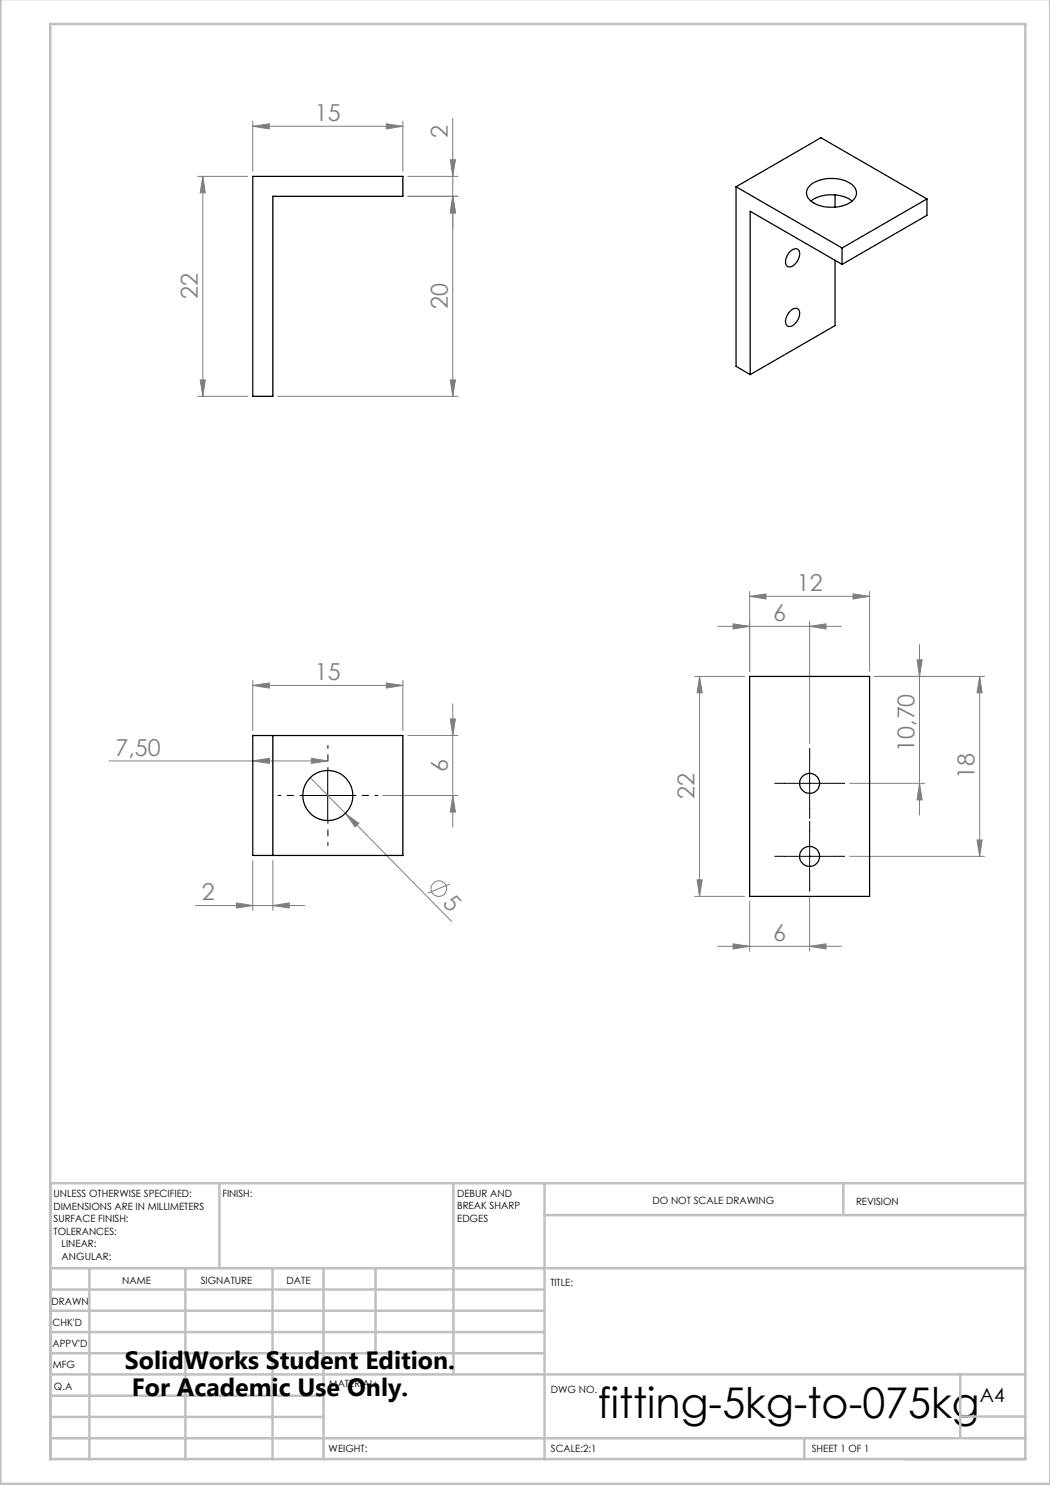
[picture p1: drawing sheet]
<svg xmlns="http://www.w3.org/2000/svg" width="210mm" height="297mm" viewBox="0 0 210 297" stroke-linecap="round" stroke-linejoin="round" font-family="sans-serif">
<g fill="none" stroke="#808080" stroke-width=".2">
<path d="M39.5 35.3h10.1M40.6 35.3l.5 3.3h-1.1zM40.6 35.3v44M50.6 25.3l3.3-.5v1zM50.6 24.3v10M50.6 25.3h30M77.3 24.8l3.3 .5-3.3 .5zM80.6 24.3v10M81.6 39.3h10M81.6 35.3h10M90.1 32h1l-.5 3.3zM90.6 23.7v55.6"/>
<path d="M90.6 39.3l.5 3.3h-1zM39.5 79.3h10.1M40 76h1.1l-.5 3.3zM55.6 79.3h36M90.1 76h1l-.5 3.3zM149.9 119.3l3.3-.5v1zM149.9 118.3v16M149.9 119.3h24M170.6 118.8l3.3 .5-3.3 .5zM173.9 118.3v16M50.6 137.1l3.3-.5v1zM50.6 136.1v10"/>
<path d="M50.6 137.1h30M77.3 136.6l3.3 .5-3.3 .5zM80.6 136.1v10M138.9 135.3h10M139.9 135.3l.5 3.3h-1zM139.9 135.3v44M143.6 125.3h24.7M146.6 124.8l3.3 .5-3.3 .5zM161.9 125.3l3.3-.5v1zM161.9 124.3v24.4M174.9 135.3h22M183.4 132h1l-.5 3.3z"/>
<path d="M183.9 128.9v34.1M195.9 135.3v36M195.9 135.3l.5 3.3h-1zM21.8 152.2h43.7M50.6 152.2l3.3-.5v1zM62.1 155.5l7 7.2M62.3 151.7l3.2 .5-3.2 .5zM76.6 159.1h15M81.6 147.1h10M90.1 143.8h1l-.5 3.3zM90.6 140.8v24.6M90.6 159.1l.5 3.3h-1z"/>
<path d="M169.9 156.7h15M183.9 156.7l.5 3.3h-1zM50.6 172.1v10M54.6 172.1v10M69.1 162.7l2.7 2-.8 .7zM69.1 162.7l21.2 21.6M90 176.8l-4.5 1.8M138.9 179.3h10M139.4 176h1l-.5 3.3zM161.9 179.3v11M169.9 171.3h27M195.4 168h1l-.5 3.3z"/>
<path d="M39.1 181.1h21.8M47.3 180.6l3.3 .5-3.3 .5zM54.6 181.1l3.3-.5v1zM143.6 189.3h24.7M146.6 188.8l3.3 .5-3.3 .5zM149.9 180.3v10M161.9 189.3l3.3-.5v1z"/>
<circle cx="87.8" cy="177.7" r="1.57"/>
</g>
<path d="M156.9 156.7h-2M161.9 151.7v-2M166.9 156.7h2M156.9 171.3h-2M161.9 161.7v2M161.9 166.3v-2M161.9 176.3v2M166.9 171.3h2" fill="none" stroke="#000" stroke-width=".2" stroke-dasharray="15.2 1.3 1.3 1.3"/>
<path d="M60.6 159.1h-5M65.6 154.1v-5M70.6 159.1h5M65.6 164.1v5" fill="none" stroke="#000" stroke-width=".2" stroke-dasharray="15.2 1.3 1.3 1.3" stroke-dashoffset="14.6"/>
<path d="M60.6 159.1h10M65.5 154.1v10M156.9 156.7h10M161.9 151.7v10M156.9 171.3h10M161.9 166.3v10" fill="none" stroke="#000" stroke-width=".2"/>
<g fill="none" stroke="#c0c0c0" stroke-width=".5">
<path d="M.1 -.1v296.9h209.9v-296.9M10.1 4.8h195v287h-195zM43.9 236.6v17M90.7 236.6v38.3M108.9 236.6v55.3M168.7 236.6v6.3M205.1 236.6h-195v55.3M10.1 253.6h195M10.1 257.9h98.8M17.9 253.6v38.3M37.1 253.6v38.3M54.5 253.6v38.3"/>
<path d="M64.7 253.6v38.3M75.1 253.6v17M108.9 243h96.2M10.1 270.6h98.8M10.1 266.4h98.8M10.1 262.1h98.8M10.1 279.1h54.6M10.1 274.9h195M192.1 274.8v12.7M10.1 287.7h195M10.1 283.4h54.6M160.9 287.5v4.3"/>
<path d="M192.1 283.3h13"/>
</g>
<g fill="#808080">
<path d="M69.1 162.7l2.7 2-.8 .7z"/>
<path d="M54.6 181.1l3.3-.5v1zM47.3 180.6l3.3 .5-3.3 .5zM62.3 151.7l3.2 .5-3.2 .5zM50.6 152.2l3.3-.5v1zM161.9 125.3l3.3-.5v1zM146.6 124.8l3.3 .5-3.3 .5zM161.9 189.3l3.3-.5v1zM146.6 188.8l3.3 .5-3.3 .5z"/>
<path d="M50.6 25.3l3.3-.5v1zM77.3 24.8l3.3 .5-3.3 .5zM149.9 119.3l3.3-.5v1zM170.6 118.8l3.3 .5-3.3 .5z"/>
<path d="M90.6 159.1l.5 3.3h-1zM90.1 143.8h1l-.5 3.3z"/>
<path d="M90.1 76h1l-.5 3.3zM90.6 39.3l.5 3.3h-1zM183.9 156.7l.5 3.3h-1zM183.4 132h1l-.5 3.3zM195.4 168h1l-.5 3.3zM195.9 135.3l.5 3.3h-1z"/>
<path d="M40.6 35.3l.5 3.3h-1.1zM40 76h1.1l-.5 3.3zM90.1 32h1l-.5 3.3zM90.6 39.3l.5 3.3h-1zM139.9 135.3l.5 3.3h-1zM139.4 176h1l-.5 3.3z"/>
<path d="M50.6 137.1l3.3-.5v1zM77.3 136.6l3.3 .5-3.3 .5z"/>
</g>
<g fill="none" stroke="#000" stroke-width=".25">
<path d="M50.6 35.3h30v4h-26v40h-4zM147.2 37.4l21.2 12.2M147.2 37.4v35.9l2.8 1.6M147.2 37.4l17-9.9 21.2 12.3M162.1 37a7.3 7.3 0 0 1 8.5 .1 2.03 2.03 0 0 1-.6 3.4 7.5 7.5 0 0 1-8-.5 1.88 1.88 0 0 1 .1-3zM167 39v2.4M185.4 39.8l-17 9.8M185.4 39.8v3.3l-17 9.8M157.9 50.4a1.16 1.16 0 0 1 1.9-.3 2.63 2.63 0 0 1-2 3.3 1.2 1.2 0 0 1-.6-1.8zM162.2 40.2a7.3 7.3 0 0 1 8.2 0M167 52v13.1l-17 9.8M168.4 49.6v3.3"/>
<path d="M168.4 52.9l-18.4-10.6v32.6M157.9 62.3a1.16 1.16 0 0 1 1.9-.2 2.63 2.63 0 0 1-2 3.2 1.2 1.2 0 0 1-.6-1.8zM149.9 135.3h24v44h-24zM50.6 147.1h30v24h-30zM54.6 147.1v24"/>
<circle cx="65.6" cy="159.1" r="5"/>
<circle cx="161.9" cy="156.7" r="2.01"/>
<circle cx="161.9" cy="171.3" r="2.01"/>
</g>
<text font-size="8.5" x="119.6" y="283.5">fitting-5kg-to-075kg</text>
<g font-size="5">
<text x="25" y="273.7">SolidWorks Student Edition.</text>
<text x="26.4" y="279.2">For Academic Use Only.</text>
</g>
<g font-size="4.7" fill="#808080">
<text x="63" y="24.2">15</text>
<text x="89.6" y="27.6" transform="rotate(-90 89.6 27.6)">2</text>
<text x="39.6" y="59.8" transform="rotate(-90 39.6 59.8)">22</text>
<text x="89.6" y="61.8" transform="rotate(-90 89.6 61.8)">20</text>
<text x="159.4" y="118.2">12</text>
<text x="154.6" y="124.2">6</text>
<text x="63" y="136.1">15</text>
<text x="23.1" y="151.1">7,50</text>
<text x="89.6" y="154.4" transform="rotate(-90 89.6 154.4)">6</text>
<text x="182.9" y="150.4" transform="rotate(-90 182.9 150.4)">10,70</text>
<text x="194.9" y="155.8" transform="rotate(-90 194.9 155.8)">18</text>
<text x="138.9" y="159.8" transform="rotate(-90 138.9 159.8)">22</text>
<text x="40.4" y="180.1">2</text>
<text x="88.4" y="180.7" transform="rotate(45 88.4 180.7)">5</text>
<text x="154.6" y="188.2">6</text>
</g>
<text font-size="3.9" x="196" y="280.4">A4</text>
<g font-size="2">
<text x="10.7" y="239.5">UNLESS OTHERWISE SPECIFIED:</text>
<text x="44.5" y="239.5">FINISH:</text>
<text x="91.4" y="239.4">DEBUR AND</text>
<text x="10.7" y="242">DIMENSIONS ARE IN MILLIMETERS</text>
<text x="10.7" y="244.5">SURFACE FINISH:</text>
<text x="91.4" y="241.9">BREAK SHARP</text>
<text x="91.4" y="244.4">EDGES</text>
<text x="130.5" y="240.8">DO NOT SCALE DRAWING</text>
<text x="171.2" y="241">REVISION</text>
<text x="10.7" y="247">TOLERANCES:</text>
<text x="12.3" y="249.5">LINEAR:</text>
<text x="12.3" y="252">ANGULAR:</text>
<text x="24.4" y="256.9">NAME</text>
<text x="40.1" y="256.8">SIGNATURE</text>
<text x="57.3" y="256.8">DATE</text>
<text x="110.1" y="257.1">TITLE:</text>
<text x="10.3" y="260.9">DRAWN</text>
<text x="10.5" y="269.3">APPV'D</text>
<text x="10.5" y="265.2">CHK'D</text>
<text x="10.6" y="273.6">MFG</text>
<text x="10.8" y="278">Q.A</text>
<text x="65.8" y="277.4">MATERIAL:</text>
<text x="110.2" y="278.5">DWG NO.</text>
<text x="65.7" y="290.4">WEIGHT:</text>
<text x="110.2" y="290.5">SCALE:2:1</text>
<text x="162.4" y="290.4">SHEET 1 OF 1</text>
</g>
</svg>
